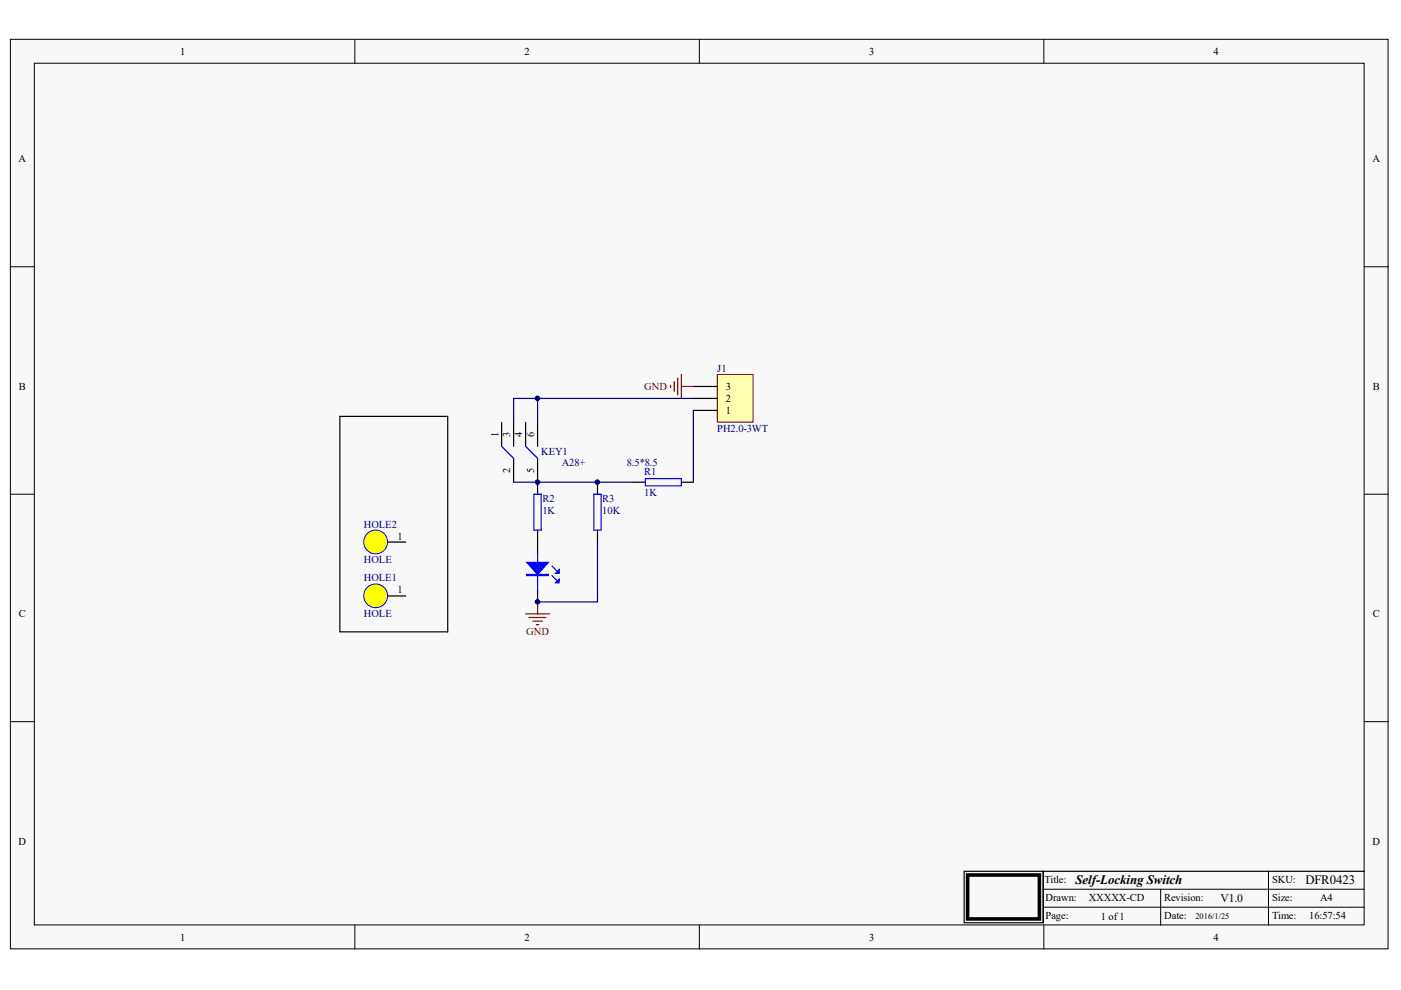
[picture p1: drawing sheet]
<svg xmlns="http://www.w3.org/2000/svg" width="297mm" height="210mm" viewBox="0 0 297 210" stroke-linecap="round" stroke-linejoin="round" font-family="sans-serif">
<g fill="#f8f8f8" stroke="#000" stroke-width=".21">
<path d="M2.2 8.3h292.1v192.9h-292.1z"/>
<path d="M7.3 13.4h281.9v182.7h-281.9z"/>
</g>
<g fill="none" stroke="#000" stroke-width=".21">
<path d="M75.2 8.3v5.1M148.3 8.3v5.1M221.3 8.3v5.1M2.2 56.6h5.1M289.3 56.6h5.1M2.2 104.8h5.1M289.3 104.8h5.1M2.2 153h5.1M289.3 153h5.1M75.2 196.2v5M148.3 196.2v5M221.2 188.5h68.1"/>
<path d="M221.2 192.3h68.1M221.3 196.2v5M246.1 188.5v7.7M268.9 184.7v11.5"/>
</g>
<path d="M204.4 184.7h16.8v10.9h-16.8zM289.3 184.7h-68.1v10.9" fill="none" stroke="#000" stroke-width=".25"/>
<path d="M205.2 185.5h15.2v9.3h-15.2z" fill="none" stroke="#000" stroke-width=".76"/>
<path d="M152.1 79.4h7.6v10.1h-7.6z" fill="#ffffb0" stroke="#800000" stroke-width=".21"/>
<path d="M147 87h5.1M147 84.5h5.1M147 81.9h5.1M114 102.2v2.6M114 112.4v5.1M126.7 102.2v2.6M126.7 112.4v2.5M134.3 102.2h2.5M144.5 102.2h2.5M82.2 126.4h3.8M114 125.1v2.5" fill="none" stroke="#000" stroke-width=".25"/>
<path d="M113.2 104.8h1.5v7.6h-1.5zM114 117.5v7.6M125.9 104.8h1.5v7.6h-1.5zM136.8 101.5h7.7v1.5h-7.7zM117 122l1 1.1M117 120l1 1" fill="none" stroke="#00f" stroke-width=".25"/>
<g fill="#00f" stroke="#00f" stroke-width=".25">
<path d="M111.7 119.2h4.6l-2.3 2.6z"/>
<path d="M117.8 123.6l.8-.8v.8z"/>
<path d="M117.8 121.5l.8-.7v.7z"/>
<path d="M111.7 121.8h4.6v.2h-4.6z" fill-rule="evenodd"/>
</g>
<path d="M144.5 79.4v5.1M142.2 81.7v.5M142.9 80.9v2.1M143.7 80.2v3.5M144.5 81.9h2.5M111.4 130.2h5.1M112.2 130.9h3.6M113 131.7h2M113.7 132.4h.5M114 127.6v2.6" fill="none" stroke="#800000" stroke-width=".25"/>
<path d="M147 87v15.2M126.7 114.9v12.7h-12.7" fill="none" stroke="#000080" stroke-width=".25"/>
<circle cx="79.7" cy="126.3" r="2.52" fill="#ff0" stroke="#00f" stroke-width=".21"/>
<path d="M82.2 114.9h3.8" fill="none" stroke="#000" stroke-width=".25"/>
<circle cx="79.7" cy="114.9" r="2.52" fill="#ff0" stroke="#00f" stroke-width=".21"/>
<path d="M72.1 88.3h22.8v45.7h-22.8zM106.4 89.6v5M108.9 89.6v5M108.9 97.2v5M111.4 89.6v5M114 89.6v5M114 97.2v5" fill="none" stroke="#000" stroke-width=".25"/>
<path d="M106.4 94.6l2.5 2.6M111.4 94.6l2.6 2.6" fill="none" stroke="#00f" stroke-width=".25"/>
<path d="M114 84.5h-5.1v5.1M147 84.5h-33v5.1M108.9 102.2h25.4" fill="none" stroke="#000080" stroke-width=".25"/>
<g fill="#000080" stroke="#000080" stroke-width=".21">
<circle cx="114" cy="127.6" r=".48"/>
<circle cx="114" cy="102.2" r=".48"/>
<circle cx="114" cy="84.5" r=".48"/>
<circle cx="126.7" cy="102.2" r=".48"/>
</g>
<g font-size="2.7">
<text x="228" y="187.4">Self-Locking Switch</text>
<text x="276.8" y="187.5">DFR0423</text>
</g>
<text font-size="2.5" x="258.8" y="191.3">V1.0</text>
<g font-size="2.2">
<text x="38.2" y="11.6">1</text>
<text x="111.2" y="11.6">2</text>
<text x="184.3" y="11.6">3</text>
<text x="257.3" y="11.6">4</text>
<text x="4" y="34.4">A</text>
<text x="291" y="34.4">A</text>
<text x="4" y="82.7">B</text>
<text x="153.9" y="82.7">3</text>
<text x="291.1" y="82.7">B</text>
<text x="153.9" y="87.7">1</text>
<text x="153.9" y="85.2">2</text>
<text x="105.7" y="92.6" transform="rotate(-90 105.7 92.6)">1</text>
<text x="108.2" y="92.6" transform="rotate(-90 108.2 92.6)">3</text>
<text x="110.7" y="92.6" transform="rotate(-90 110.7 92.6)">4</text>
<text x="113.3" y="92.6" transform="rotate(-90 113.3 92.6)">6</text>
<text x="108.2" y="100.3" transform="rotate(-90 108.2 100.3)">2</text>
<text x="113.3" y="100.3" transform="rotate(-90 113.3 100.3)">5</text>
<text x="84.3" y="114.4">1</text>
<text x="84.3" y="125.8">1</text>
<text x="4" y="130.9">C</text>
<text x="291.1" y="130.9">C</text>
<text x="4" y="179.1">D</text>
<text x="291" y="179.1">D</text>
<text x="221.4" y="187.2">Title:</text>
<text x="221.7" y="191">Drawn:</text>
<text x="230.8" y="191">XXXXX-CD</text>
<text x="246.8" y="191">Revision:</text>
<text x="269.7" y="191">Size:</text>
<text x="269.7" y="187.2">SKU:</text>
<text x="279.9" y="191">A4</text>
<text x="221.7" y="194.8">Page:</text>
<text x="233.4" y="195.1">1 of1</text>
<text x="246.8" y="194.8">Date:</text>
<text x="269.7" y="194.8">Time:</text>
<text x="277.6" y="194.8">16:57:54</text>
<text x="38.2" y="199.4">1</text>
<text x="111.2" y="199.4">2</text>
<text x="184.3" y="199.4">3</text>
<text x="257.3" y="199.4">4</text>
</g>
<g font-size="2.2" fill="#800000">
<text x="136.6" y="82.7">GND</text>
<text x="111.6" y="134.7">GND</text>
</g>
<g font-size="2.2" fill="#000080">
<text x="152.1" y="78.9">J1</text>
<text x="152.1" y="91.5">PH2.0-3WT</text>
<text x="114.7" y="96.4">KEY1</text>
<text x="119.1" y="98.9">A28+</text>
<text x="132.9" y="98.9">8.5*8.5</text>
<text x="136.6" y="100.7">R1</text>
<text x="115" y="106.5">R2</text>
<text x="127.7" y="106.5">R3</text>
<text x="136.6" y="105.2">1K</text>
<text x="77.1" y="111.8">HOLE2</text>
<text x="115" y="109.1">1K</text>
<text x="127.7" y="109.1">10K</text>
<text x="77.1" y="119.5">HOLE</text>
<text x="77.1" y="123.3">HOLE1</text>
<text x="77.1" y="130.9">HOLE</text>
</g>
<text font-size="1.8" x="253.4" y="194.9">2016/1/25</text>
</svg>
